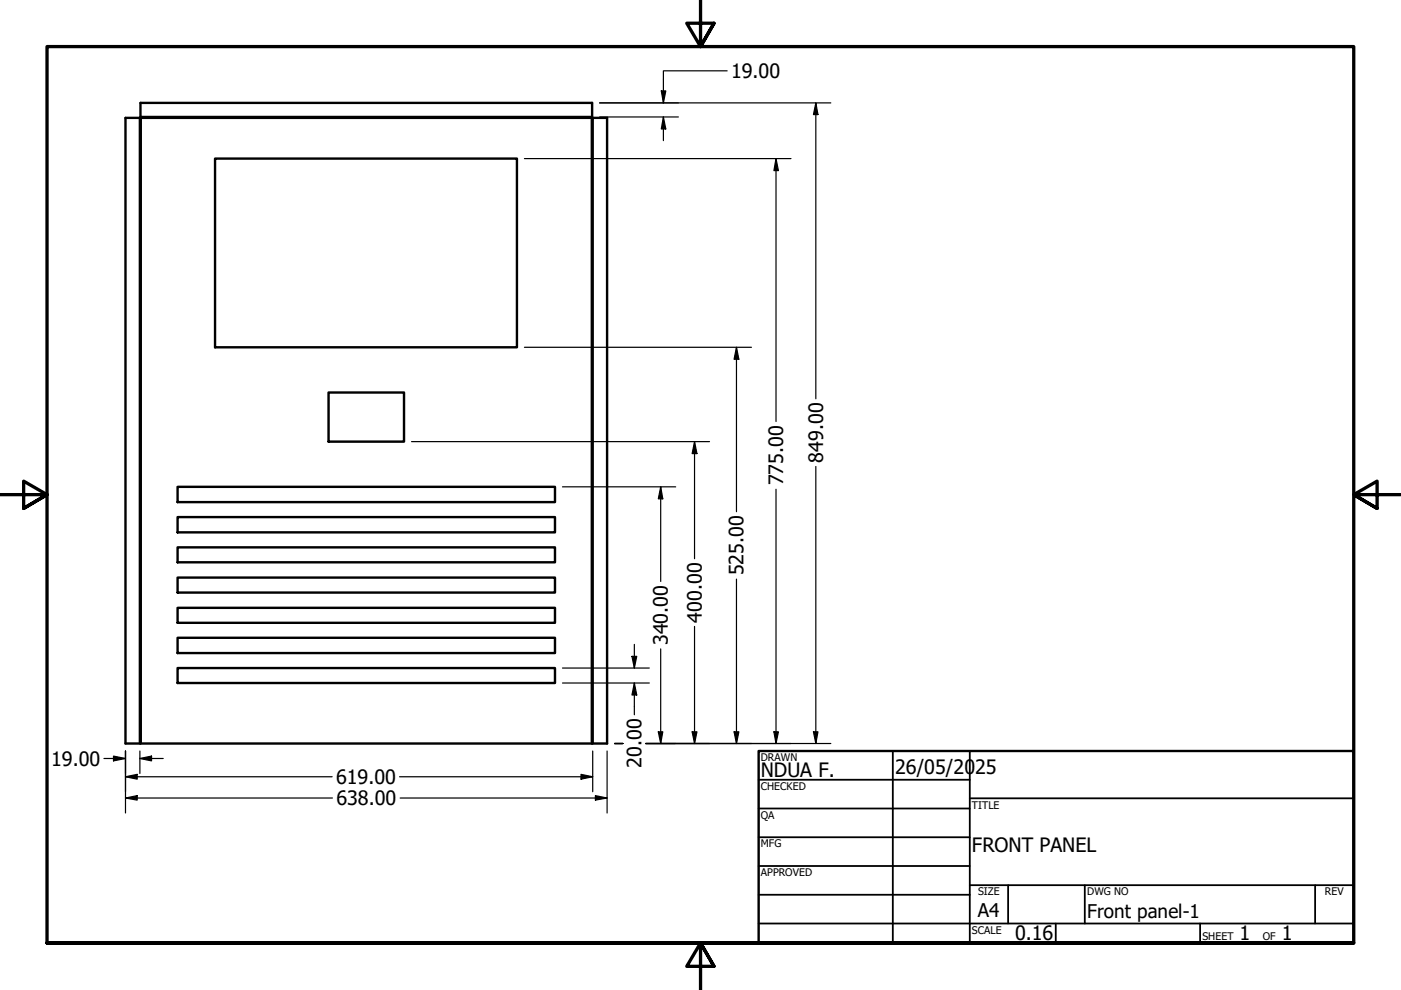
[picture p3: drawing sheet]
<svg xmlns="http://www.w3.org/2000/svg" width="297mm" height="210mm" viewBox="0 0 297 210" stroke-linecap="round" stroke-linejoin="round" font-family="sans-serif">
<!-- layer: Bend Extent (ANSI) -->
<path d="M29.7 25v132.6M29.8 24.8h95.7M125.7 25v132.6M29.8 157.6v-132.6h95.7v132.6" fill="none" stroke="#000" stroke-width=".51"/>
<!-- layer: Bend Centerline (ANSI) -->
<g fill="none" stroke="#000" stroke-width=".25">
<path d="M29.7 25v4.4M29.7 30.5v2.2M29.7 33.9v8.8M29.8 24.9h4.6M35.5 24.9h2.3M38.9 24.9h9.2M49.1 24.9h2.3M52.6 24.9h9.1M62.9 24.9h2.3M66.3 24.9h9.1M76.5 24.9h2.3M79.9 24.9h9.1"/>
<path d="M90.2 24.9h2.3M93.6 24.9h9.1M103.9 24.9h2.2M107.3 24.9h9.1M117.5 24.9h2.3M121 24.9h4.5M125.6 25v4.4M125.6 30.5v2.2M125.6 33.9v8.8M29.7 43.8v2.2M29.7 47.1v8.9M29.7 57.1v2.2"/>
<path d="M125.6 43.8v2.2M125.6 47.1v8.9M125.6 57.1v2.2M29.7 60.4v8.9M29.7 70.3v2.3M29.7 73.6v8.9M125.6 60.4v8.9M125.6 70.3v2.3M125.6 73.6v8.9M29.7 83.6v2.2M29.7 86.9v8.8M29.7 96.9v2.2"/>
<path d="M125.6 83.6v2.2M125.6 86.9v8.8M125.6 96.9v2.2M29.7 100.2v8.8M29.7 110.1v2.2M29.7 113.4v8.9M125.6 100.2v8.8M125.6 110.1v2.2M125.6 113.4v8.9M29.7 123.4v2.2M29.7 126.7v8.8M29.7 136.6v2.2"/>
<path d="M29.7 140v8.8M125.6 123.4v2.2M125.6 126.7v8.8M125.6 136.6v2.2M125.6 140v8.8M29.7 149.9v2.2M29.7 153.2v4.4M125.6 149.9v2.2M125.6 153.2v4.4"/>
</g>
<!-- layer: Visible (ANSI) -->
<path d="M29.8 21.8h95.7v3.2h3.2v132.6h-102.1v-132.6h3.2zM45.6 33.6h64v40h-64zM69.7 83.2h16v10.4h-16zM37.7 109.6h80v3.3h-80zM37.7 116h80v3.2h-80zM37.7 103.2h80v3.3h-80zM37.7 122.5h80v3.1h-80zM37.7 128.9h80v3.2h-80zM37.7 135.2h80v3.3h-80zM37.7 141.6h80v3.2h-80z" fill="none" stroke="#000" stroke-width=".51"/>
<!-- layer: Border (ANSI) -->
<path d="M148.5 -.1v10l-2.9-5h5.8l-2.9 5 2.9-5M0 104.9h10l-5-2.9v5.8l5-2.9-5 2.9M297 104.9h-10l5-2.9v5.8l-5-2.9 5 2.9M10 199.9v-190h277v190h-277h277M151.4 204.9l-2.9-5 2.9 5h-5.8l2.9-5v10" fill="none" stroke="#000" stroke-width=".7"/>
<!-- layer: Title (ANSI) -->
<g fill="none" stroke="#000" stroke-width=".38">
<path d="M189.3 159.2v40.7M205.6 159.2v40.7M160.8 165.3h44.8M160.8 171.4h44.8M160.8 177.5h44.8M205.6 169.3h81.4M160.8 195.8h126.2M160.8 183.6h44.8M160.8 189.7h44.8M205.6 187.7h81.4M213.7 187.7v8.1M223.8 195.8v4.1"/>
<path d="M230 187.7v8.1M254.4 195.8v4.1M278.8 187.7v8.1"/>
</g>
<path d="M160.8 159.2h126.2v40.7h-126.2z" fill="none" stroke="#000" stroke-width=".51"/>
<!-- layer: Dimension (ANSI) -->
<g fill="none" stroke="#000" stroke-width=".25">
<path d="M140.2 19.3h1l-.5 2.5zM154.2 15h-13.5v6.8M111.2 33.6h56.5M127.1 21.8h49M127.1 24.8h16.7M140.7 24.8l.5 2.5h-1zM140.7 24.8v5M164.5 33.6l.5 2.6h-.9zM164.5 33.6v55.8M173 21.8l.4 2.5h-.9zM173 21.8v62.8M111.2 73.6h48.1"/>
<path d="M156.1 73.6l.6 2.6h-1.1zM156.1 73.6v34.9M87.2 93.6h63.2M147.3 93.6l.5 2.6h-1.1zM147.3 93.6v24.9M173 98.9v58.7M119.3 103.2h24M140.1 103.2l.4 2.6h-.9zM140.1 103.2v20.1M164.5 103.7v53.9M134 139.2h1l-.5 2.4zM134.5 136.6v5"/>
<path d="M140.1 137.6v20M147.3 132.8v24.8M156.1 122.8v34.8M26.6 159.2v13.2M29.7 159.2v4.8M119.3 141.6h18.4M119.3 144.8h18.4M125.7 159.2v8.7M128.7 159.2v13.2M130.3 157.6h1.8M134.5 144.8l.5 2.6h-1zM134.5 144.8v6.7"/>
<path d="M136.9 157.6h39.2M139.6 155.2h.9l-.4 2.4zM146.7 155.2h1.1l-.5 2.4zM155.6 155.2h1.1l-.6 2.4zM164.1 155.2h.9l-.5 2.4zM172.5 155.2h.9l-.4 2.4zM22 160.8h4.6M24.1 160.3l2.5 .5-2.5 .5zM26.6 164.7l2.5-.5v1zM26.6 169.2l2.5-.5v.9zM26.6 164.7h43.8M26.6 169.2h43.9"/>
<path d="M29.7 160.8l2.4-.5v1zM29.7 160.8h4.9M84.7 164.7h41M84.8 169.2h43.9M123.2 164.2l2.5 .5-2.5 .5zM126.2 168.7l2.5 .5-2.5 .4z"/>
</g>
<g fill="#000">
<path d="M140.2 19.3h1l-.5 2.5zM140.7 24.8l.5 2.5h-1zM164.5 33.6l.5 2.6h-.9zM173 21.8l.4 2.5h-.9zM156.1 73.6l.6 2.6h-1.1zM147.3 93.6l.5 2.6h-1.1zM140.1 103.2l.4 2.6h-.9zM134 139.2h1l-.5 2.4zM134.5 144.8l.5 2.6h-1zM139.6 155.2h.9l-.4 2.4zM146.7 155.2h1.1l-.5 2.4zM155.6 155.2h1.1l-.6 2.4z"/>
<path d="M164.1 155.2h.9l-.5 2.4zM172.5 155.2h.9l-.4 2.4zM24.1 160.3l2.5 .5-2.5 .5zM26.6 164.7l2.5-.5v1zM26.6 169.2l2.5-.5v.9zM29.7 160.8l2.4-.5v1zM123.2 164.2l2.5 .5-2.5 .5zM126.2 168.7l2.5 .5-2.5 .4z"/>
</g>
<g font-size="4.2">
<text x="155" y="16.5">19.00</text>
<text x="174.5" y="98.1" transform="rotate(-90 174.5 98.1)">849.00</text>
<text x="166.1" y="102.9" transform="rotate(-90 166.1 102.9)">775.00</text>
<text x="157.7" y="122" transform="rotate(-90 157.7 122)">525.00</text>
<text x="148.8" y="132" transform="rotate(-90 148.8 132)">400.00</text>
<text x="141.6" y="136.8" transform="rotate(-90 141.6 136.8)">340.00</text>
<text x="10.9" y="162.3">19.00</text>
<text x="71.2" y="166.2">619.00</text>
<text x="136" y="162.8" transform="rotate(-90 136 162.8)">20.00</text>
<text x="161.3" y="164.8">NDUA F.</text>
<text x="189.8" y="164.2">26/05/20</text>
<text x="206.8" y="164.2">25</text>
<text x="71.3" y="170.7">638.00</text>
<text x="206.1" y="180.7">FRONT PANEL</text>
<text x="215.2" y="199.4">0.16</text>
<text x="262.8" y="199.4">1</text>
<text x="271.8" y="199.4">1</text>
</g>
<g font-size="4">
<text x="207.3" y="194.5">A4</text>
<text x="230.5" y="194.5">Front panel-1</text>
</g>
<g font-size="2.2">
<text x="161.3" y="161.3">DRAWN</text>
<text x="161.3" y="167.4">CHECKED</text>
<text x="161.3" y="173.6">QA</text>
<text x="206.1" y="171.4">TITLE</text>
<text x="161.3" y="179.7">MFG</text>
<text x="161.3" y="185.8">APPROVED</text>
<text x="207.4" y="189.8">SIZE</text>
<text x="230.5" y="189.8">DWG NO</text>
<text x="280.9" y="189.8">REV</text>
<text x="206.1" y="198">SCALE</text>
<text x="255" y="199.4">SHEET</text>
<text x="267.7" y="199.4">OF</text>
</g>
</svg>
